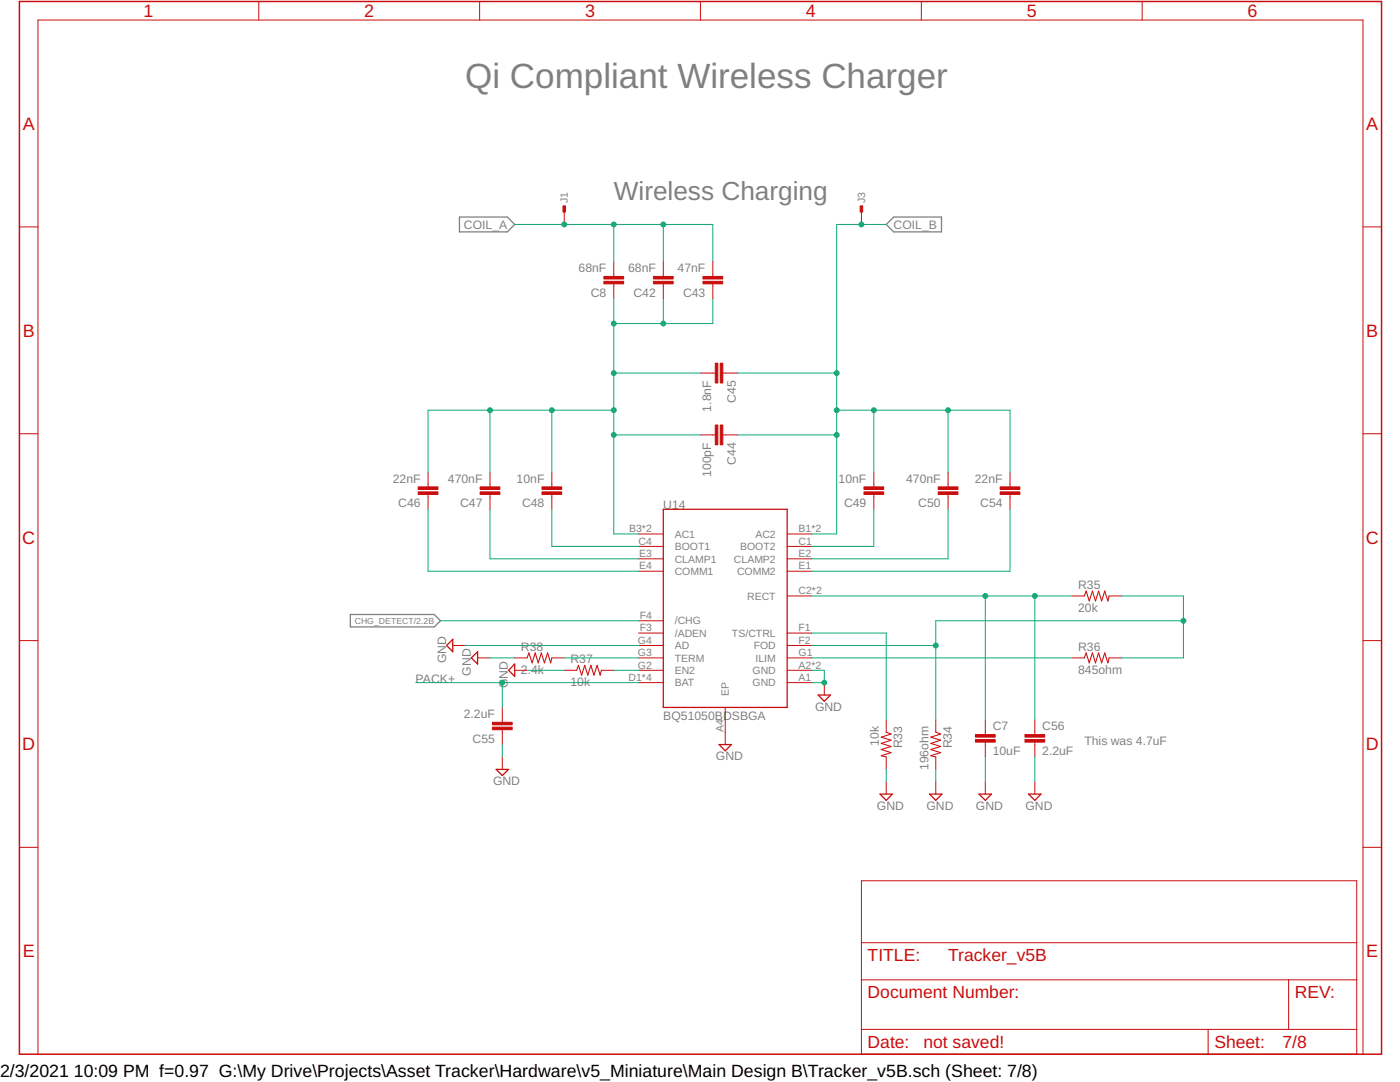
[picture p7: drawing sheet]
<svg xmlns="http://www.w3.org/2000/svg" width="279mm" height="216mm" viewBox="0 0 279 216" stroke-linecap="round" stroke-linejoin="round" font-family="sans-serif">
<path d="M91.7 43.3h9.5l1.5 1.5-1.5 1.5h-9.5zM176.9 44.8l1.5-1.5h9.5v3h-9.5zM69.9 122.6h16.8l1.2 1.3-1.2 1.2h-16.8z" fill="none" stroke="#808080" stroke-width=".25"/>
<path d="M3.9 .3h271.8v210.1h-271.8z" fill="none" stroke="#c90d0c" stroke-width=".3"/>
<g fill="none" stroke="#c90d0c" stroke-width=".2">
<path d="M51.6 .3v3.7M95.7 .3v3.7M139.8 .3v3.7M183.9 .3v3.7M227.9 .3v3.7M3.9 45.3h3.7M112.6 42.3v2.5M122.5 52.2v3M122.5 56.6v3M132.4 52.2v3M132.4 56.6v3M142.3 52.2v3"/>
<path d="M142.3 56.6v3M171.9 42.3v2.5M272 45.3h3.7M139.8 74.4h3M144.3 74.4h2.9M3.9 86.6h3.7M85.4 94.2v3M85.4 98.7v2.9M97.8 94.2v3M97.8 98.7v2.9M110.1 94.2v3M110.1 98.7v2.9"/>
<path d="M139.8 86.8h3M144.3 86.8h2.9M174.4 94.2v3M174.4 98.7v2.9M189.2 94.2v3M189.2 98.7v2.9M201.6 94.2v3M201.6 98.7v2.9M272 86.6h3.7M127.4 106.6h5M127.4 109h5M127.4 111.5h5"/>
<path d="M127.4 114h5M157.1 118.9h4.9M157.1 106.6h4.9M157.1 109h4.9M157.1 111.5h4.9M157.1 114h4.9M213.9 118.9h2.5M221.3 118.9h2.5M3.9 127.8h3.7M90.4 128.8h2.4M95.3 131.3h2.5M102.7 131.3h2.5"/>
<path d="M102.7 133.8h2.5M110.1 131.3h2.5M112.6 133.8h2.5M120 133.8h2.5M127.4 128.8h5M127.4 131.3h5M127.4 133.8h5M127.4 123.9h5M127.4 126.3h5M127.4 136.2h5M157.1 128.8h4.9M157.1 131.3h4.9"/>
<path d="M157.1 133.8h4.9M157.1 126.3h4.9M157.1 136.2h4.9M164.5 136.2v2.5M213.9 131.3h2.5M221.3 131.3h2.5M272 127.8h3.7M100.2 141.2v2.9M100.2 145.6v3M100.2 151v2.5M144.7 141.2v7.4M176.9 143.6v2.5"/>
<path d="M176.9 151v2.5M176.9 156v2.5M186.8 143.6v2.5M186.8 151v2.5M186.8 156v2.5M196.6 143.6v3M196.6 148.1v2.9M196.6 156v2.5M206.5 143.6v3M206.5 148.1v2.9M206.5 156v2.5M3.9 169.1h3.7"/>
<path d="M171.9 175.7h98.9v34.7h-98.9zM272 169.1h3.7M171.9 195.5h98.9M171.9 188.1h98.9M257.2 195.5v9.9M7.6 210.4v-206.4h264.4v206.4M171.9 205.4h98.9M241.1 205.4v5"/>
</g>
<path d="M132.4 101.6h24.7v39.6h-24.7zM90.4 127.6v2.4l-1.3-1.2zM94.1 131.3l1.2-1.3v2.5zM102.7 132.5v2.5l-1.2-1.2zM163.3 138.7h2.4l-1.2 1.2zM99 153.5h2.5l-1.3 1.2zM143.5 148.6h2.5l-1.3 1.2zM175.6 158.5h2.5l-1.2 1.2zM185.5 158.5h2.5l-1.2 1.2zM195.4 158.5h2.5l-1.3 1.2zM205.3 158.5h2.5l-1.3 1.2z" fill="none" stroke="#c90d0c" stroke-width=".25"/>
<path d="M216.4 118.9l.4-1 .6 2 .6-2 .6 2 .6-2 .7 2 .6-2 .6 2 .2-1M105.2 131.3l.4-1 .6 2 .6-2 .6 2 .6-2 .6 2 .7-2 .6 2 .2-1M115.1 133.8l.3-1 .7 1.9 .6-1.9 .6 1.9 .6-1.9 .6 1.9 .7-1.9 .6 1.9 .2-.9M216.4 131.3l.4-1 .6 2 .6-2 .6 2 .6-2 .7 2 .6-2 .6 2 .2-1M176.9 146.1l.9 .4-1.9 .6 1.9 .6-1.9 .6 1.9 .6-1.9 .7 1.9 .6-1.9 .6 1 .2M186.8 146.1l.9 .4-1.9 .6 1.9 .6-1.9 .6 1.9 .6-1.9 .7 1.9 .6-1.9 .6 1 .2" fill="none" stroke="#c90d0c" stroke-width=".21"/>
<g fill="#c90d0c" stroke="#c90d0c" stroke-width=".2">
<path d="M194.7 147.6h3.9v.5h-3.9z"/>
<path d="M194.7 146.6h3.9v.5h-3.9z"/>
<path d="M120.5 55.2h4v.5h-4z"/>
<path d="M120.5 56.1h4v.5h-4z"/>
<path d="M130.4 55.2h3.9v.5h-3.9z"/>
<path d="M130.4 56.1h3.9v.5h-3.9z"/>
<path d="M140.3 55.2h3.9v.5h-3.9z"/>
<path d="M140.3 56.1h3.9v.5h-3.9z"/>
<path d="M142.7 84.8h.6v4h-.6z"/>
<path d="M143.7 84.8h.6v4h-.6z"/>
<path d="M142.7 72.5h.6v3.9h-.6z"/>
<path d="M143.7 72.5h.6v3.9h-.6z"/>
<path d="M83.5 97.2h3.9v.5h-3.9z"/>
<path d="M83.5 98.1h3.9v.6h-3.9z"/>
<path d="M95.8 97.2h4v.5h-4z"/>
<path d="M95.8 98.1h4v.6h-4z"/>
<path d="M108.2 97.2h3.9v.5h-3.9z"/>
<path d="M108.2 98.1h3.9v.6h-3.9z"/>
<path d="M172.4 97.2h4v.5h-4z"/>
<path d="M172.4 98.1h4v.6h-4z"/>
<path d="M187.2 97.2h4v.5h-4z"/>
<path d="M187.2 98.1h4v.6h-4z"/>
<path d="M199.6 97.2h3.9v.5h-3.9z"/>
<path d="M199.6 98.1h3.9v.6h-3.9z"/>
<path d="M98.3 144.1h3.9v.5h-3.9z"/>
<path d="M98.3 145.1h3.9v.5h-3.9z"/>
<path d="M204.6 147.6h3.9v.5h-3.9z"/>
<path d="M204.6 146.6h3.9v.5h-3.9z"/>
<path d="M112.4 41.1h.5v1.2h-.5z"/>
<path d="M171.7 41.1h.5v1.2h-.5z"/>
</g>
<g fill="none" stroke="#0dab76" stroke-width=".2">
<path d="M102.7 44.8h39.6v7.4M122.5 44.8v7.4M122.5 59.6v47h4.9M132.4 44.8v7.4M132.4 59.6v5M142.3 59.6v5h-19.8M176.9 44.8h-9.9v61.8h-5M122.5 74.4h17.3M147.2 74.4h19.8M97.8 81.9v12.3M110.1 81.9v12.3M122.5 81.9h-37.1v12.3"/>
<path d="M122.5 86.8h17.3M147.2 86.8h19.8M167 81.9h34.6v12.3M174.4 81.9v12.3M189.2 81.9v12.3M85.4 101.6v12.4h42M97.8 101.6v9.9h29.6M110.1 101.6v7.4h17.3M162 118.9h51.9M174.4 101.6v7.4h-12.4M189.2 101.6v9.9h-27.2M196.6 118.9v24.7"/>
<path d="M201.6 101.6v12.4h-39.6M206.5 118.9v24.7M223.8 118.9h12.4v12.4h-12.4M83 136.2h44.4M87.9 123.9h39.5M92.8 128.8h34.6M97.8 131.3h4.9M100.2 136.2v5M105.2 133.8h7.4M112.6 131.3h14.8M122.5 133.8h4.9M162 128.8h24.8"/>
<path d="M162 126.3h14.9v17.3M162 133.8h2.5v2.4h-2.5M162 131.3h51.9M236.2 123.9h-49.4v19.7M100.2 148.6v2.4M176.9 153.5v2.5M186.8 153.5v2.5M196.6 151v5M206.5 151v5"/>
</g>
<g fill="#0dab76" stroke="#0dab76" stroke-width=".2">
<circle cx="164.5" cy="136.2" r=".49"/>
<circle cx="100.2" cy="136.2" r=".49"/>
<circle cx="97.8" cy="81.9" r=".49"/>
<circle cx="110.1" cy="81.9" r=".49"/>
<circle cx="122.5" cy="81.9" r=".49"/>
<circle cx="132.4" cy="64.6" r=".49"/>
<circle cx="122.5" cy="64.6" r=".49"/>
<circle cx="122.5" cy="74.4" r=".49"/>
<circle cx="122.5" cy="86.8" r=".49"/>
<circle cx="174.4" cy="81.9" r=".49"/>
<circle cx="189.2" cy="81.9" r=".49"/>
<circle cx="167" cy="81.9" r=".49"/>
<circle cx="167" cy="74.4" r=".49"/>
<circle cx="167" cy="86.8" r=".49"/>
<circle cx="171.9" cy="44.8" r=".49"/>
<circle cx="132.4" cy="44.8" r=".49"/>
<circle cx="122.5" cy="44.8" r=".49"/>
<circle cx="112.6" cy="44.8" r=".49"/>
<circle cx="186.8" cy="128.8" r=".49"/>
<circle cx="236.2" cy="123.9" r=".49"/>
<circle cx="196.6" cy="118.9" r=".49"/>
<circle cx="206.5" cy="118.9" r=".49"/>
</g>
<text font-size="7" fill="#808080" x="92.8" y="17.6">Qi Compliant Wireless Charger</text>
<text font-size="5.2" fill="#808080" x="122.5" y="39.8">Wireless Charging</text>
<g font-size="3.6" fill="#c90d0c">
<text x="28.6" y="3.4">1</text>
<text x="72.7" y="3.4">2</text>
<text x="116.8" y="3.4">3</text>
<text x="160.8" y="3.4">4</text>
<text x="204.9" y="3.4">5</text>
<text x="249" y="3.4">6</text>
<text x="4.5" y="25.9">A</text>
<text x="272.7" y="25.9">A</text>
<text x="4.5" y="67.2">B</text>
<text x="272.7" y="67.2">B</text>
<text x="4.4" y="108.5">C</text>
<text x="272.6" y="108.5">C</text>
<text x="4.4" y="149.7">D</text>
<text x="272.6" y="149.7">D</text>
<text x="4.5" y="191">E</text>
<text x="272.7" y="191">E</text>
</g>
<g font-size="3.5" fill="#c90d0c">
<text x="173.2" y="191.8">TITLE:</text>
<text x="189.2" y="191.8">Tracker_v5B</text>
<text x="173.2" y="199.2">Document Number:</text>
<text x="258.4" y="199.2">REV:</text>
<text x="173.2" y="209.1">Date:</text>
<text x="184.3" y="209.1">not saved!</text>
<text x="242.4" y="209.1">Sheet:</text>
<text x="255.9" y="209.1">7/8</text>
</g>
<g font-size="3.5">
<text x="0" y="214.9">2/3/2021</text>
<text x="14.7" y="214.9">10:09 PM f=0.97 G:\My Drive\Projects\Asset Tracker\Hardware\v5_Miniature\Main Design B\Tracker_v5B.sch (Sheet: 7/8)</text>
</g>
<g font-size="2.4" fill="#808080">
<text x="92.6" y="45.7">COIL_A</text>
<text x="178.3" y="45.6">COIL_B</text>
<text x="115.5" y="54.3">68nF</text>
<text x="117.9" y="59.2">C8</text>
<text x="125.4" y="54.3">68nF</text>
<text x="126.4" y="59.2">C42</text>
<text x="135.2" y="54.3">47nF</text>
<text x="136.3" y="59.2">C43</text>
<text x="141.9" y="82.1" transform="rotate(-90 141.9 82.1)">1.8nF</text>
<text x="146.8" y="80.4" transform="rotate(-90 146.8 80.4)">C45</text>
<text x="141.9" y="95.2" transform="rotate(-90 141.9 95.2)">100pF</text>
<text x="146.8" y="92.7" transform="rotate(-90 146.8 92.7)">C44</text>
<text x="78.4" y="96.3">22nF</text>
<text x="79.5" y="101.3">C46</text>
<text x="89.4" y="96.3">470nF</text>
<text x="91.8" y="101.3">C47</text>
<text x="103.1" y="96.3">10nF</text>
<text x="104.2" y="101.3">C48</text>
<text x="132.4" y="101.6">U14</text>
<text x="167.4" y="96.3">10nF</text>
<text x="168.4" y="101.3">C49</text>
<text x="180.8" y="96.3">470nF</text>
<text x="183.3" y="101.3">C50</text>
<text x="194.5" y="96.3">22nF</text>
<text x="195.6" y="101.3">C54</text>
<text x="215.2" y="117.5">R35</text>
<text x="215.2" y="122.1">20k</text>
<text x="104" y="129.8">R38</text>
<text x="215.2" y="129.8">R36</text>
<text x="83" y="136.2">PACK+</text>
<text x="89" y="132.3" transform="rotate(-90 89 132.3)">GND</text>
<text x="94" y="134.8" transform="rotate(-90 94 134.8)">GND</text>
<text x="101.4" y="137.3" transform="rotate(-90 101.4 137.3)">GND</text>
<text x="104" y="134.5">2.4k</text>
<text x="113.8" y="137">10k</text>
<text x="113.8" y="132.3">R37</text>
<text x="215.2" y="134.5">845ohm</text>
<text x="92.5" y="143.3">2.2uF</text>
<text x="132.4" y="143.6">BQ51050BDSBGA</text>
<text x="162.7" y="141.8">GND</text>
<text x="94.3" y="148.2">C55</text>
<text x="175.4" y="148.8" transform="rotate(-90 175.4 148.8)">10k</text>
<text x="180.1" y="149.3" transform="rotate(-90 180.1 149.3)">R33</text>
<text x="189.9" y="149.3" transform="rotate(-90 189.9 149.3)">R34</text>
<text x="198.1" y="145.7">C7</text>
<text x="208" y="145.7">C56</text>
<text x="216.4" y="148.6">This was 4.7uF</text>
<text x="142.9" y="151.7">GND</text>
<text x="185.3" y="153.7" transform="rotate(-90 185.3 153.7)">196ohm</text>
<text x="198.1" y="150.7">10uF</text>
<text x="208" y="150.7">2.2uF</text>
<text x="98.4" y="156.6">GND</text>
<text x="175" y="161.5">GND</text>
<text x="184.9" y="161.5">GND</text>
<text x="194.8" y="161.5">GND</text>
<text x="204.7" y="161.5">GND</text>
</g>
<g font-size="2.1" fill="#808080">
<text x="113.4" y="40.6" transform="rotate(-90 113.4 40.6)">J1</text>
<text x="172.7" y="40.6" transform="rotate(-90 172.7 40.6)">J3</text>
<text x="125.6" y="106.2">B3*2</text>
<text x="134.7" y="107.3">AC1</text>
<text x="150.8" y="107.3">AC2</text>
<text x="159.4" y="106.2">B1*2</text>
<text x="127.4" y="108.7">C4</text>
<text x="127.5" y="111.2">E3</text>
<text x="127.5" y="113.6">E4</text>
<text x="134.7" y="109.8">BOOT1</text>
<text x="134.7" y="112.2">CLAMP1</text>
<text x="146.5" y="112.2">CLAMP2</text>
<text x="147.7" y="109.8">BOOT2</text>
<text x="159.4" y="113.6">E1</text>
<text x="159.4" y="111.2">E2</text>
<text x="159.4" y="108.7">C1</text>
<text x="134.7" y="114.7">COMM1</text>
<text x="147.1" y="114.7">COMM2</text>
<text x="149.1" y="119.7">RECT</text>
<text x="159.4" y="118.6">C2*2</text>
<text x="127.7" y="123.5">F4</text>
<text x="127.7" y="126">F3</text>
<text x="134.7" y="124.6">/CHG</text>
<text x="159.4" y="126">F1</text>
<text x="127.3" y="128.5">G4</text>
<text x="127.3" y="130.9">G3</text>
<text x="134.7" y="127.1">/ADEN</text>
<text x="134.7" y="129.5">AD</text>
<text x="146.1" y="127.1">TS/CTRL</text>
<text x="150.4" y="129.5">FOD</text>
<text x="159.4" y="130.9">G1</text>
<text x="159.4" y="128.5">F2</text>
<text x="125.4" y="135.9">D1*4</text>
<text x="127.3" y="133.4">G2</text>
<text x="134.7" y="132">TERM</text>
<text x="134.7" y="134.5">EN2</text>
<text x="134.7" y="137">BAT</text>
<text x="150.2" y="137">GND</text>
<text x="150.2" y="134.5">GND</text>
<text x="150.8" y="132">ILIM</text>
<text x="159.4" y="135.9">A1</text>
<text x="159.4" y="133.4">A2*2</text>
<text x="145.5" y="138.9" transform="rotate(-90 145.5 138.9)">EP</text>
<text x="144.4" y="146" transform="rotate(-90 144.4 146)">A4</text>
</g>
<text font-size="1.7" fill="#808080" x="70.8" y="124.5">CHG_DETECT/2.2B</text>
</svg>
